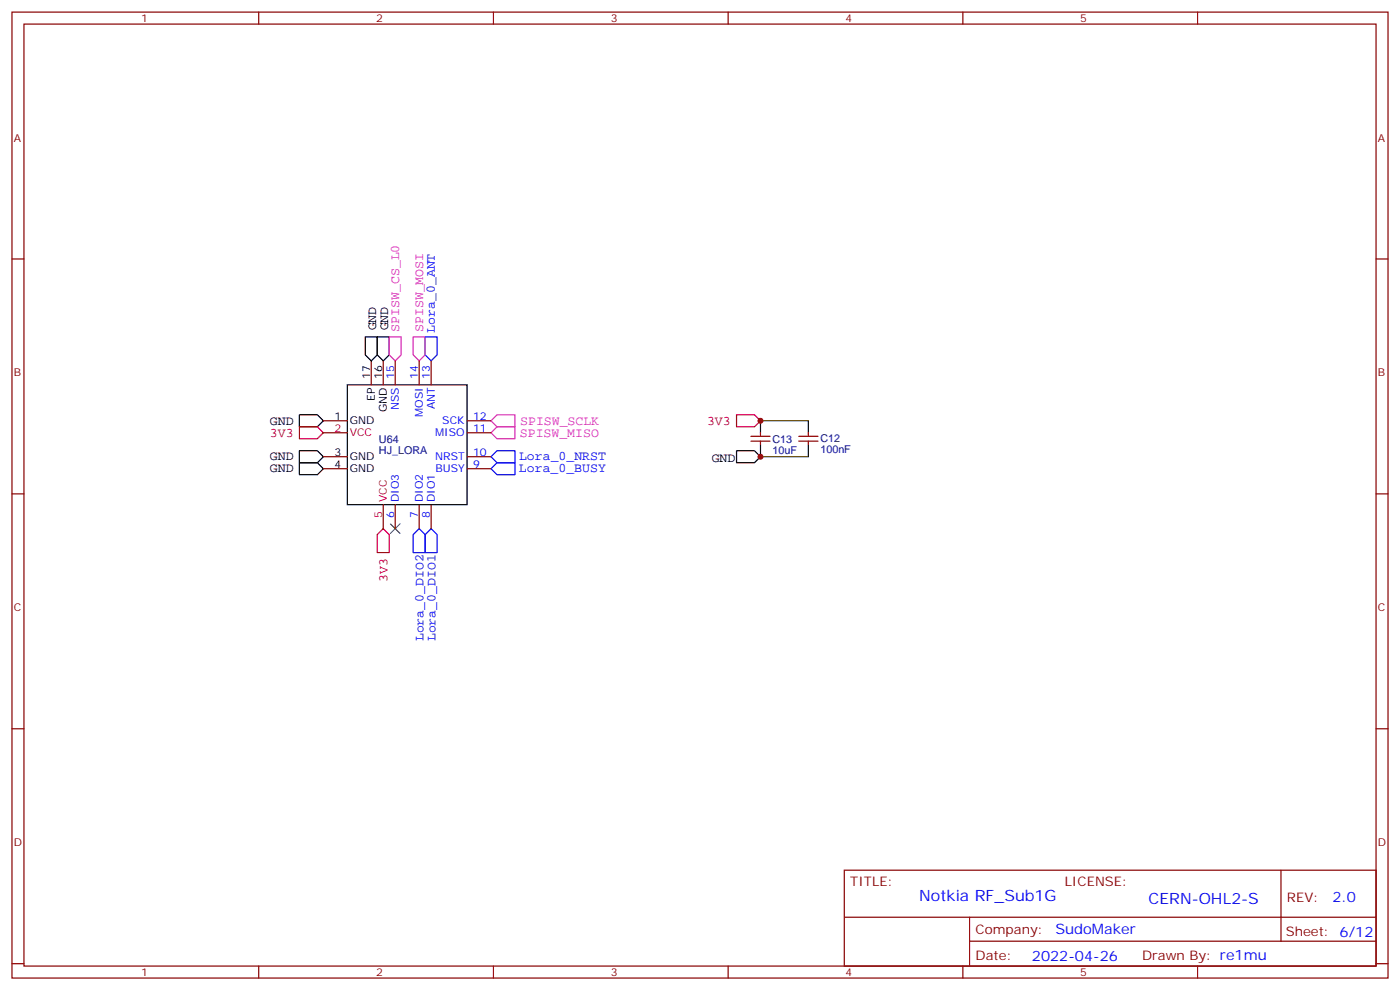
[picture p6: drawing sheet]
<svg xmlns="http://www.w3.org/2000/svg" width="412mm" height="292mm" viewBox="0 0 412 292" stroke-linecap="round" stroke-linejoin="round" font-family="sans-serif">
<g fill="none" stroke="#870000" stroke-width=".35">
<path d="M3.5 3.6h405.4v284.3h-405.4zM7.1 7.1h398.2v277.3h-398.2zM76.2 3.6v3.5M145.3 3.6v3.5M214.5 3.6v3.5M283.6 3.6v3.5M352.8 3.6v3.5M3.5 76.2h3.6M405.3 76.2h3.6M109.4 106.2v7.1M112.9 106.2v7.1M116.4 106.2v7.1"/>
<path d="M123.5 106.2v7.1M127 106.2v7.1M95.2 123.9h7.1M95.2 127.4h7.1M95.2 134.4h7.1M95.2 138h7.1M137.6 123.9h7M137.6 127.4h7M137.6 134.4h7M137.6 138h7M221.2 129.9h5.6M221.2 128.4h5.6"/>
<path d="M224 127.4v1M224 129.9v1M235.3 129.9h5.6M235.3 128.4h5.6M238.1 127.4v1M238.1 129.9v1M3.5 145.4h3.6M112.9 148.6v7M116.4 148.6v7M123.5 148.6v7M127 148.6v7M405.3 145.4h3.6"/>
<path d="M3.5 214.5h3.6M405.3 214.5h3.6M248.7 256.2h156.6v28.2h-156.6zM377.3 256.2v20.9M248.7 270h156.5M285.6 277.1h119.6M285.6 270v14.1M3.5 283.7h3.6M76.2 284.4v3.5M145.3 284.4v3.5M214.5 284.4v3.5M283.6 284.4v3.5"/>
<path d="M352.8 284.4v3.5M405.3 283.7h3.6"/>
</g>
<path d="M125.2 99.2h3.6v5.3l-1.8 1.7-1.8-1.7zM144.6 134.4l1.8-1.7h5.3v3.5h-5.3zM144.6 138l1.8-1.8h5.3v3.5h-5.3zM123.5 155.6l1.7 1.8v5.3h-3.5v-5.3zM127 155.6l1.8 1.8v5.3h-3.6v-5.3z" fill="none" stroke="#00f" stroke-width=".35"/>
<path d="M107.6 99.2h3.5v5.3l-1.7 1.7-1.8-1.7zM111.1 99.2h3.6v5.3l-1.8 1.7-1.8-1.7zM102.3 113.3h35.3v35.3h-35.3zM88.2 132.7h5.3l1.7 1.7-1.7 1.8h-5.3zM88.2 122.1h5.3l1.7 1.8-1.7 1.7h-5.3zM88.2 136.2h5.3l1.7 1.8-1.7 1.7h-5.3zM217 132.7h5.2l1.8 1.7-1.8 1.8h-5.2zM224 123.9v3.5M224 130.9v3.5M238.1 123.9v3.5M238.1 130.9v3.5" fill="none" stroke="#000" stroke-width=".35"/>
<path d="M88.2 125.6h5.3l1.7 1.8-1.7 1.8h-5.3zM217 122.1h5.2l1.8 1.8-1.8 1.7h-5.2zM112.9 155.6l1.8 1.8v5.3h-3.6v-5.3z" fill="none" stroke="#f00" stroke-width=".35"/>
<path d="M114.7 99.2h3.5v5.3l-1.8 1.7-1.7-1.7zM121.7 99.2h3.5v5.3l-1.7 1.7-1.8-1.7zM144.6 123.9l1.8-1.8h5.3v3.5h-5.3zM144.6 127.4l1.8-1.8h5.3v3.6h-5.3z" fill="none" stroke="#c0f" stroke-width=".35"/>
<path d="M224 123.9h14.1M224 134.4h14.1" fill="none" stroke="#008700" stroke-width=".35"/>
<path d="M115 154.2l2.8 2.8M117.8 154.2l-2.8 2.8" fill="none" stroke="#3c3" stroke-width=".35"/>
<g fill="#c00">
<circle cx="224" cy="123.9" r=".88"/>
<circle cx="224" cy="134.4" r=".88"/>
</g>
<g font-size="4.6" fill="#00f">
<text x="270.8" y="265.2">Notkia RF_Sub1G</text>
<text x="338.3" y="266">CERN-OHL2-S</text>
</g>
<g font-size="4.2" fill="#00f">
<text x="392.5" y="265.4">2.0</text>
<text x="310.9" y="275">SudoMaker</text>
<text x="304" y="282.8">2022-04-26</text>
</g>
<g font-size="3.9">
<text x="110.8" y="97.3" transform="rotate(-90 110.8 97.3)">GND</text>
<text x="114.4" y="97.3" transform="rotate(-90 114.4 97.3)">GND</text>
<text x="79.5" y="125">GND</text>
<text x="79.5" y="135.6">GND</text>
<text x="209.7" y="136.1">GND</text>
<text x="79.5" y="139.1">GND</text>
</g>
<g font-size="3.9" fill="#c0f">
<text x="117.6" y="97.6" transform="rotate(-90 117.6 97.6)">SPISW_CS_L0</text>
<text x="124.6" y="97.7" transform="rotate(-90 124.6 97.7)">SPISW_MOSI</text>
<text x="153.2" y="125">SPISW_SCLK</text>
<text x="153.1" y="128.5">SPISW_MISO</text>
</g>
<g font-size="3.9" fill="#00f">
<text x="128.1" y="98" transform="rotate(-90 128.1 98)">Lora_0_ANT</text>
<text x="152.9" y="135.5">Lora_0_NRST</text>
<text x="152.9" y="139">Lora_0_BUSY</text>
<text x="124.8" y="188.8" transform="rotate(-90 124.8 188.8)">Lora_0_DIO2</text>
<text x="128.3" y="188.8" transform="rotate(-90 128.3 188.8)">Lora_0_DIO1</text>
</g>
<g font-size="3.9" fill="#f00">
<text x="208.3" y="125.1">3V3</text>
<text x="79.5" y="128.6">3V3</text>
<text x="114.1" y="171.4" transform="rotate(-90 114.1 171.4)">3V3</text>
</g>
<g font-size="3.9" fill="#800">
<text x="250.5" y="260.7">TITLE:</text>
<text x="379.1" y="265.4">REV:</text>
<text x="287.4" y="274.9">Company:</text>
<text x="378.7" y="275.6">Sheet: 6/12</text>
<text x="287.4" y="282.6">Date:</text>
<text x="336.4" y="282.7">Drawn By: re1mu</text>
</g>
<text font-size="3.9" fill="#900" x="313.6" y="260.7">LICENSE:</text>
<g font-size="3.2" fill="#800">
<text x="41.6" y="6.6">1</text>
<text x="110.8" y="6.6">2</text>
<text x="179.9" y="6.6">3</text>
<text x="249.1" y="6.6">4</text>
<text x="318.2" y="6.6">5</text>
<text x="4.1" y="41.7">A</text>
<text x="405.9" y="41.7">A</text>
<text x="4.1" y="110.8">B</text>
<text x="405.9" y="110.8">B</text>
<text x="4.1" y="180">C</text>
<text x="405.9" y="180">C</text>
<text x="4.1" y="249.1">D</text>
<text x="405.9" y="249.1">D</text>
<text x="41.6" y="287.4">1</text>
<text x="110.8" y="287.4">2</text>
<text x="179.9" y="287.4">3</text>
<text x="249.1" y="287.4">4</text>
<text x="318.2" y="287.4">5</text>
</g>
<g font-size="3.2">
<text x="109" y="111.5" transform="rotate(-90 109 111.5)">17</text>
<text x="112.5" y="111.5" transform="rotate(-90 112.5 111.5)">16</text>
<text x="110.4" y="117.9" transform="rotate(-90 110.4 117.9)">EP</text>
<text x="98.5" y="123.5">1</text>
<text x="103" y="124.9">GND</text>
<text x="113.9" y="121.3" transform="rotate(-90 113.9 121.3)">GND</text>
<text x="98.5" y="134.1">3</text>
<text x="98.5" y="137.6">4</text>
<text x="103" y="135.5">GND</text>
<text x="103" y="139">GND</text>
</g>
<g font-size="3.2" fill="#00f">
<text x="116.1" y="111.5" transform="rotate(-90 116.1 111.5)">15</text>
<text x="123.1" y="111.5" transform="rotate(-90 123.1 111.5)">14</text>
<text x="126.6" y="111.5" transform="rotate(-90 126.6 111.5)">13</text>
<text x="117.5" y="120.7" transform="rotate(-90 117.5 120.7)">NSS</text>
<text x="124.5" y="122.7" transform="rotate(-90 124.5 122.7)">MOSI</text>
<text x="128.1" y="120.5" transform="rotate(-90 128.1 120.5)">ANT</text>
<text x="130.3" y="124.9">SCK</text>
<text x="139.3" y="123.5">12</text>
<text x="128.2" y="128.4">MISO</text>
<text x="139.3" y="127">11</text>
<text x="128.2" y="135.5">NRST</text>
<text x="139.3" y="137.6">9</text>
<text x="139.3" y="134.1">10</text>
<text x="128.3" y="139">BUSY</text>
<text x="117.5" y="147.8" transform="rotate(-90 117.5 147.8)">DIO3</text>
<text x="124.5" y="147.8" transform="rotate(-90 124.5 147.8)">DIO2</text>
<text x="128.1" y="147.8" transform="rotate(-90 128.1 147.8)">DIO1</text>
<text x="116.1" y="152.3" transform="rotate(-90 116.1 152.3)">6</text>
<text x="123.1" y="152.3" transform="rotate(-90 123.1 152.3)">7</text>
<text x="126.6" y="152.3" transform="rotate(-90 126.6 152.3)">8</text>
</g>
<g font-size="3.2" fill="#f00">
<text x="98.5" y="127">2</text>
<text x="103" y="128.4">VCC</text>
<text x="113.9" y="147.8" transform="rotate(-90 113.9 147.8)">VCC</text>
<text x="112.5" y="152.3" transform="rotate(-90 112.5 152.3)">5</text>
</g>
<g font-size="3.2" fill="#000080">
<text x="111.6" y="130.3">U64</text>
<text x="227.5" y="130.3">C13</text>
<text x="241.7" y="130.2">C12</text>
<text x="111.6" y="133.6">HJ_LORA</text>
<text x="227.5" y="133.6">10uF</text>
<text x="241.7" y="133.4">100nF</text>
</g>
</svg>
